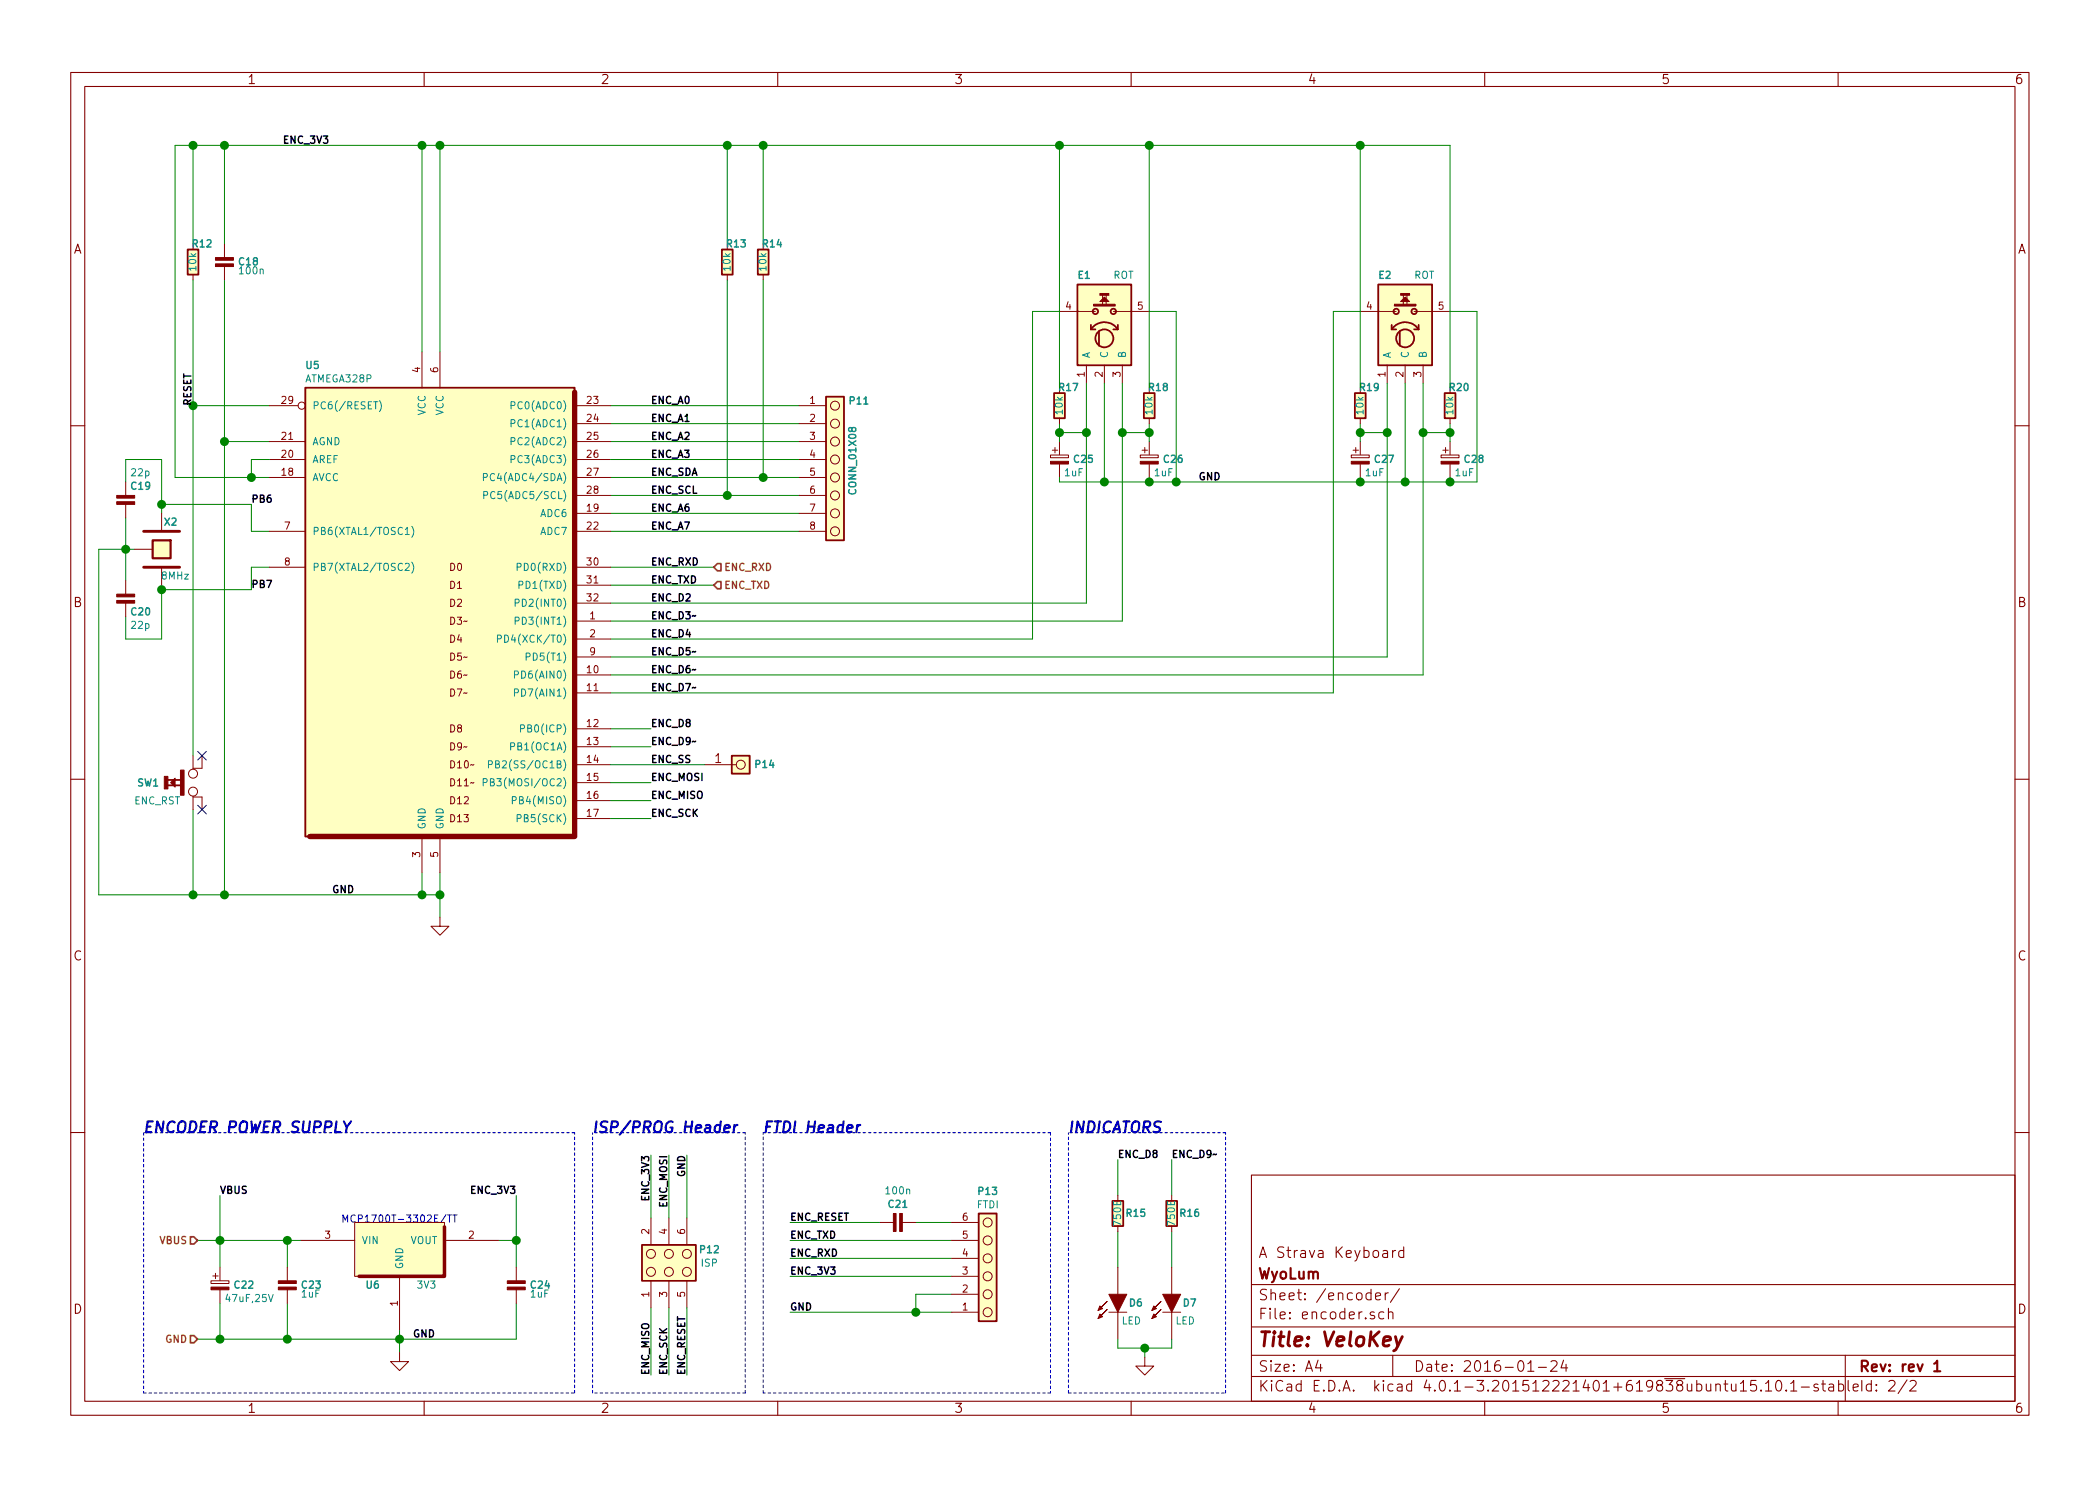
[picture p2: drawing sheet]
EESchema Schematic File Version 2
LIBS:velokey
LIBS:power
LIBS:velokey-cache
EELAYER 25 0
EELAYER END
$Descr A4 11693 8268
encoding utf-8
Sheet 2 2
Title "VeloKey"
Date "2016-01-24"
Rev "rev 1"
Comp "WyoLum"
Comment1 "A Strava Keyboard"
Comment2 ""
Comment3 ""
Comment4 ""
$EndDescr
Text Notes 1900 6800 0    40   ~ 0
MCP1700T-3302E/TT
Wire Wire Line
	3400 2750 4450 2750
Connection ~ 2875 6900
Wire Wire Line
	550  3050 750  3050
Connection ~ 900  3275
Wire Wire Line
	900  3250 900  3550
Wire Wire Line
	900  3550 700  3550
Wire Wire Line
	700  3550 700  3425
Connection ~ 700  3050
Wire Wire Line
	1500 2950 1400 2950
Wire Wire Line
	1400 2950 1400 2800
Wire Wire Line
	1400 2800 900  2800
Wire Wire Line
	1500 2250 1075 2250
Wire Notes Line
	5950 7750 5950 6300
Wire Notes Line
	5950 7750 6825 7750
Wire Notes Line
	6825 7750 6825 6300
Wire Notes Line
	6825 6300 5950 6300
Wire Notes Line
	3300 7750 3300 6300
Wire Notes Line
	4150 7750 4150 6300
Wire Wire Line
	4400 6800 4900 6800
Wire Wire Line
	5300 7000 4400 7000
Wire Wire Line
	5100 7300 5100 7200
Wire Wire Line
	2875 6650 2875 7050
Wire Wire Line
	1600 6900 1600 7050
Wire Wire Line
	6225 6650 6225 6450
Connection ~ 6375 7500
Wire Wire Line
	6375 7550 6375 7500
Wire Wire Line
	6525 6850 6525 7050
Connection ~ 5100 7300
Connection ~ 1600 6900
Wire Wire Line
	6050 3350 3400 3350
Wire Wire Line
	3400 3550 5750 3550
Connection ~ 1075 800 
Wire Wire Line
	1075 1350 1075 800 
Wire Wire Line
	2875 7450 2875 7250
Connection ~ 4050 800 
Wire Wire Line
	4050 800  4050 1350
Wire Wire Line
	3400 2650 4450 2650
Connection ~ 1075 4975
Connection ~ 1250 2450
Wire Wire Line
	1250 4975 1250 1550
Connection ~ 2350 800 
Wire Wire Line
	975  2650 1500 2650
Wire Wire Line
	975  2650 975  800 
Wire Wire Line
	2350 4975 2350 4850
Wire Wire Line
	2350 800  2350 1950
Wire Wire Line
	2450 800  2450 1950
Connection ~ 2450 800 
Connection ~ 2450 4975
Wire Wire Line
	1500 2450 1250 2450
Connection ~ 2350 4975
Wire Wire Line
	1250 800  1250 1350
Connection ~ 1250 800 
Wire Wire Line
	1075 4500 1075 4975
Connection ~ 1250 4975
Wire Wire Line
	2225 7400 2225 7525
Wire Wire Line
	4250 2650 4250 1550
Wire Wire Line
	4050 2750 4050 1550
Wire Wire Line
	4250 800  4250 1350
Wire Wire Line
	6250 3450 3400 3450
Wire Wire Line
	3400 3250 3975 3250
Wire Wire Line
	3400 3150 3975 3150
Wire Wire Line
	3400 2450 4450 2450
Wire Wire Line
	3400 2350 4450 2350
Wire Wire Line
	3400 2250 4450 2250
Wire Wire Line
	3400 2950 4450 2950
Wire Wire Line
	3400 4150 3625 4150
Wire Wire Line
	3400 4050 3625 4050
Wire Wire Line
	3400 3850 7425 3850
Wire Wire Line
	7925 3750 3400 3750
Wire Wire Line
	7725 3650 3400 3650
Wire Wire Line
	3400 2850 4450 2850
Wire Wire Line
	1600 7450 1600 7250
Connection ~ 2225 7450
Wire Wire Line
	5100 7200 5300 7200
Wire Wire Line
	6225 7050 6225 6850
Wire Wire Line
	6525 7500 6525 7450
Wire Wire Line
	6225 7500 6525 7500
Wire Wire Line
	6225 7500 6225 7450
Wire Wire Line
	6525 6650 6525 6450
Wire Wire Line
	5300 7100 4400 7100
Wire Wire Line
	1100 6900 1675 6900
Wire Wire Line
	2775 6900 2875 6900
Wire Wire Line
	975  800  8075 800 
Wire Wire Line
	4400 7300 5300 7300
Wire Wire Line
	5300 6900 4400 6900
Wire Wire Line
	5100 6800 5300 6800
Wire Notes Line
	5850 6300 4250 6300
Wire Notes Line
	5850 6300 5850 7750
Wire Notes Line
	5850 7750 4250 7750
Wire Notes Line
	4250 7750 4250 6300
Wire Wire Line
	1075 1550 1075 4200
Connection ~ 1075 2250
Wire Wire Line
	900  3275 1400 3275
Wire Wire Line
	1400 3275 1400 3150
Wire Wire Line
	1400 3150 1500 3150
Wire Wire Line
	1100 7450 2875 7450
Wire Wire Line
	700  2875 700  3225
Wire Wire Line
	700  2675 700  2550
Wire Wire Line
	700  2550 900  2550
Wire Wire Line
	900  2550 900  2850
Connection ~ 900  2800
Wire Wire Line
	550  3050 550  4975
Wire Wire Line
	550  4975 2450 4975
Wire Wire Line
	2450 4850 2450 5100
Text Label 1400 3275 0    40   ~ 8
PB7
Text Label 1400 2800 0    40   ~ 8
PB6
$Comp
L GND #PWR014
U 1 1
P 2450 5100
F 0 "#PWR014" H 2450 5100 30  0001 C CNN
F 1 "GND" H 2450 5030 30  0001 C CNN
F 2 "" H 2450 5100 60  0001 C CNN
F 3 "" H 2450 5100 60  0001 C CNN
	1    2450 5100
	1    0    0    -1  
$EndComp
$Comp
L C_Small C20
U 1 1
P 700 3325
F 0 "C20" H 725 3250 40  0000 L CNB
F 1 "22p" H 725 3175 40  0000 L CNN
F 2 "ArthurC Lib:c_0805" H 700 3325 60  0001 C CNN
F 3 "" H 700 3325 60  0001 C CNN
F 4 "mfr_pn" H 700 3325 60  0001 C CNN "manf#"
F 5 "490-1734-1-ND" H 700 3525 60  0001 C CNN "Digikey"
	1    700  3325
	1    0    0    -1  
$EndComp
$Comp
L C_Small C19
U 1 1
P 700 2775
F 0 "C19" H 725 2850 40  0000 L CNB
F 1 "22p" H 725 2925 40  0000 L CNN
F 2 "ArthurC Lib:c_0805" H 700 2775 60  0001 C CNN
F 3 "" H 700 2775 60  0001 C CNN
F 4 "mfr_pn" H 700 2775 60  0001 C CNN "manf#"
F 5 "490-1734-1-ND" H 700 2975 60  0001 C CNN "Digikey"
	1    700  2775
	1    0    0    -1  
$EndComp
Text Notes 5950 6300 0    60   Italic 12
INDICATORS
Text Notes 4250 6300 0    60   Italic 12
FTDI Header
Text Notes 3300 6300 0    60   Italic 12
ISP/PROG Header
Text Label 3825 6425 3    40   ~ 8
GND
$Comp
L C_Small C23
U 1 1
P 1600 7150
F 0 "C23" H 1675 7150 40  0000 L CNB
F 1 "1uF" H 1675 7100 40  0000 L CNN
F 2 "ArthurC Lib:c_0805" H 1600 7150 60  0001 C CNN
F 3 "" H 1600 7150 60  0001 C CNN
F 4 "mfr_pn" H 1600 7150 60  0001 C CNN "manf#"
	1    1600 7150
	1    0    0    -1  
$EndComp
Text Label 4400 7100 0    40   ~ 8
ENC_3V3
Text Label 6525 6450 0    40   ~ 8
ENC_D9~~
$Comp
L GND #PWR015
U 1 1
P 6375 7550
F 0 "#PWR015" H 6375 7550 30  0001 C CNN
F 1 "GND" H 6375 7480 30  0001 C CNN
F 2 "" H 6375 7550 60  0001 C CNN
F 3 "" H 6375 7550 60  0001 C CNN
	1    6375 7550
	1    0    0    -1  
$EndComp
$Comp
L R_Small R16
U 1 1
P 6525 6750
F 0 "R16" H 6625 6750 40  0000 C CNB
F 1 "750E" V 6525 6750 40  0000 C CNN
F 2 "ArthurC Lib:r_0805" H 6525 6750 60  0001 C CNN
F 3 "" H 6525 6750 60  0001 C CNN
F 4 "mfr_pn" H 6525 6750 60  0001 C CNN "manf#"
	1    6525 6750
	1    0    0    -1  
$EndComp
$Comp
L R_Small R15
U 1 1
P 6225 6750
F 0 "R15" H 6325 6750 40  0000 C CNB
F 1 "750E" V 6225 6750 40  0000 C CNN
F 2 "ArthurC Lib:r_0805" H 6225 6750 60  0001 C CNN
F 3 "" H 6225 6750 60  0001 C CNN
F 4 "mfr_pn" H 6225 6750 60  0001 C CNN "manf#"
	1    6225 6750
	1    0    0    -1  
$EndComp
$Comp
L LED D7
U 1 1
P 6525 7250
F 0 "D7" V 6525 7350 40  0000 C CNB
F 1 "LED" V 6625 7325 40  0000 C CNN
F 2 "ArthurC Lib:d_0805" H 6525 7250 60  0001 C CNN
F 3 "" H 6525 7250 60  0001 C CNN
	1    6525 7250
	0    1    1    0   
$EndComp
$Comp
L LED D6
U 1 1
P 6225 7250
F 0 "D6" V 6225 7350 40  0000 C CNB
F 1 "LED" V 6325 7325 40  0000 C CNN
F 2 "ArthurC Lib:d_0805" H 6225 7250 60  0001 C CNN
F 3 "" H 6225 7250 60  0001 C CNN
	1    6225 7250
	0    1    1    0   
$EndComp
Text Label 3625 7650 1    40   ~ 8
ENC_MISO
Text Label 3625 6425 3    40   ~ 8
ENC_3V3
Text Label 3725 7650 1    40   ~ 8
ENC_SCK
Text Label 3725 6425 3    40   ~ 8
ENC_MOSI
Text Label 3825 7650 1    40   ~ 8
ENC_RESET
$Comp
L CONN_02X3 P12
U 1 1
P 3725 7025
F 0 "P12" V 3800 6800 40  0000 C CNB
F 1 "ISP" V 3725 6800 40  0000 C CNN
F 2 "ArthurC Lib:ISP" H 3725 7025 60  0001 C CNN
F 3 "" H 3725 7025 60  0001 C CNN
F 4 "mfr_pn" H 3725 7025 60  0001 C CNN "manf#"
	1    3725 7025
	0    -1   -1   0   
$EndComp
Text Label 4400 7300 0    40   ~ 8
GND
Text Label 4400 6900 0    40   ~ 8
ENC_TXD
Text Label 4400 7000 0    40   ~ 8
ENC_RXD
Text Label 4400 6800 0    40   ~ 8
ENC_RESET
$Comp
L C_Small C21
U 1 1
P 5000 6800
F 0 "C21" V 4900 6800 40  0000 C CNB
F 1 "100n" V 4825 6800 40  0000 C CNN
F 2 "ArthurC Lib:c_0805" H 5000 6800 60  0001 C CNN
F 3 "" H 5000 6800 60  0001 C CNN
F 4 "mfr_pn" H 5000 6800 60  0001 C CNN "manf#"
	1    5000 6800
	0    1    1    0   
$EndComp
$Comp
L CONN_01X06 P13
U 1 1
P 5500 7050
F 0 "P13" H 5500 6625 40  0000 C CNB
F 1 "FTDI" H 5500 6700 40  0000 C CNN
F 2 "ArthurC Lib:PIN_ARRAY-6X1" H 5500 7050 60  0001 C CNN
F 3 "" H 5500 7050 60  0001 C CNN
F 4 "mfr_pn" H 5500 7050 60  0001 C CNN "manf#"
	1    5500 7050
	1    0    0    1   
$EndComp
Text Label 1075 2250 1    40   ~ 8
RESET
Text Label 3625 2850 0    40   ~ 8
ENC_A6
Text Label 3625 3750 0    40   ~ 8
ENC_D6~~
Text Label 3625 3450 0    40   ~ 8
ENC_D3~~
Text Label 3625 4050 0    40   ~ 8
ENC_D8
Text Label 3625 4150 0    40   ~ 8
ENC_D9~~
Text Label 3625 2250 0    40   ~ 8
ENC_A0
Text Label 3625 2350 0    40   ~ 8
ENC_A1
Text Label 3625 2450 0    40   ~ 8
ENC_A2
Text Label 3625 2550 0    40   ~ 8
ENC_A3
Text Label 3625 3150 0    40   ~ 8
ENC_RXD
Text Label 3625 3250 0    40   ~ 8
ENC_TXD
Text Label 3625 3350 0    40   ~ 8
ENC_D2
Text Label 2300 7450 0    40   ~ 8
GND
$Comp
L GND #PWR016
U 1 1
P 2225 7525
F 0 "#PWR016" H 2225 7525 30  0001 C CNN
F 1 "GND" H 2225 7455 30  0001 C CNN
F 2 "" H 2225 7525 60  0001 C CNN
F 3 "" H 2225 7525 60  0001 C CNN
	1    2225 7525
	1    0    0    -1  
$EndComp
$Comp
L MCP_1700 U6
U 1 1
P 2225 7000
F 0 "U6" H 2075 6850 40  0000 C CNB
F 1 "3V3" H 2375 6850 40  0000 C CNN
F 2 "ArthurC Lib:SOT23-3" H 2225 7000 60  0001 C CNN
F 3 "" H 2225 7000 60  0001 C CNN
F 4 "MCP1700T-3302E/TT" H 2225 7000 60  0001 C CNN "Part No"
	1    2225 7000
	1    0    0    -1  
$EndComp
$Comp
L R_Small R14
U 1 1
P 4250 1450
F 0 "R14" H 4300 1550 40  0000 C CNB
F 1 "10k" V 4250 1450 40  0000 C CNN
F 2 "ArthurC Lib:r_0805" H 4250 1450 60  0001 C CNN
F 3 "" H 4250 1450 60  0001 C CNN
F 4 "mfr_pn" H 4250 1450 60  0001 C CNN "manf#"
	1    4250 1450
	1    0    0    -1  
$EndComp
$Comp
L R_Small R13
U 1 1
P 4050 1450
F 0 "R13" H 4100 1550 40  0000 C CNB
F 1 "10k" V 4050 1450 40  0000 C CNN
F 2 "ArthurC Lib:r_0805" H 4050 1450 60  0001 C CNN
F 3 "" H 4050 1450 60  0001 C CNN
F 4 "mfr_pn" H 4050 1450 60  0001 C CNN "manf#"
	1    4050 1450
	1    0    0    -1  
$EndComp
$Comp
L SPST-M SW1
U 1 1
P 1075 4350
F 0 "SW1" V 1075 4600 40  0000 C CNB
F 1 "ENC_RST" V 975 4550 40  0000 C CNN
F 2 "ArthurC Lib:SW_SMD" H 1075 4350 60  0001 C CNN
F 3 "" H 1075 4350 60  0001 C CNN
F 4 "mfr_pn" H 1075 4350 60  0001 C CNN "manf#"
	1    1075 4350
	0    -1   -1   0   
$EndComp
$Comp
L R_Small R12
U 1 1
P 1075 1450
F 0 "R12" H 1125 1550 40  0000 C CNB
F 1 "10k" V 1075 1450 40  0000 C CNN
F 2 "ArthurC Lib:r_0805" H 1075 1450 60  0001 C CNN
F 3 "" H 1075 1450 60  0001 C CNN
F 4 "mfr_pn" H 1075 1450 60  0001 C CNN "manf#"
	1    1075 1450
	1    0    0    -1  
$EndComp
$Comp
L C_Small C18
U 1 1
P 1250 1450
F 0 "C18" H 1325 1450 40  0000 L CNB
F 1 "100n" H 1325 1400 40  0000 L CNN
F 2 "ArthurC Lib:c_0805" H 1250 1450 60  0001 C CNN
F 3 "" H 1250 1450 60  0001 C CNN
F 4 "mfr_pn" H 1250 1450 60  0001 C CNN "manf#"
	1    1250 1450
	1    0    0    -1  
$EndComp
Text Label 3625 2650 0    40   ~ 8
ENC_SDA
Text Label 3625 2750 0    40   ~ 8
ENC_SCL
Text Label 3625 4250 0    40   ~ 8
ENC_SS
Text Label 3625 4350 0    40   ~ 8
ENC_MOSI
Text Label 3625 4550 0    40   ~ 8
ENC_SCK
Text Label 3625 4450 0    40   ~ 8
ENC_MISO
$Comp
L C_Small C24
U 1 1
P 2875 7150
F 0 "C24" H 2950 7150 40  0000 L CNB
F 1 "1uF" H 2950 7100 40  0000 L CNN
F 2 "ArthurC Lib:c_0805" H 2875 7150 60  0001 C CNN
F 3 "" H 2875 7150 60  0001 C CNN
F 4 "mfr_pn" H 2875 7150 60  0001 C CNN "manf#"
	1    2875 7150
	1    0    0    -1  
$EndComp
$Comp
L ATMEGA328P U5
U 1 1
P 2400 3250
F 0 "U5" H 1700 4450 40  0000 L BNB
F 1 "ATMEGA328P" H 1700 4375 40  0000 L BNN
F 2 "ArthurC Lib:TQFP32" H 2925 1675 50  0001 C CNN
F 3 "" H 2400 3250 60  0001 C CNN
F 4 "mfr_pn" H 2400 3250 60  0001 C CNN "manf#"
	1    2400 3250
	1    0    0    -1  
$EndComp
Text Label 3625 3650 0    40   ~ 8
ENC_D5~~
Wire Notes Line
	4150 6300 3300 6300
Wire Notes Line
	4150 7750 3300 7750
$Comp
L CRYSTAL X2
U 1 1
P 900 3050
F 0 "X2" V 750 3100 40  0000 C CNB
F 1 "8MHz" V 1050 3125 40  0000 C CNN
F 2 "ArthurC Lib:Xtal_SMD4" H 900 3050 60  0001 C CNN
F 3 "" H 900 3050 60  0000 C CNN
	1    900  3050
	0    1    1    0   
$EndComp
Wire Wire Line
	1500 2550 1400 2550
Wire Wire Line
	1400 2550 1400 2650
$Comp
L CP_Small C22
U 1 1
P 1225 7150
F 0 "C22" H 1300 7150 40  0000 L CNB
F 1 "47uF,25V" H 1250 7075 40  0000 L CNN
F 2 "ArthurC Lib:C_ELCO_SMD" H 1225 7150 60  0001 C CNN
F 3 "" H 1225 7150 60  0000 C CNN
F 4 "mfr_pn" H 1225 7150 60  0001 C CNN "manf#"
	1    1225 7150
	1    0    0    -1  
$EndComp
Text Label 3625 2950 0    40   ~ 8
ENC_A7
NoConn ~ 1125 4500
NoConn ~ 1125 4200
Wire Wire Line
	3625 6775 3625 6425
Wire Wire Line
	3725 6425 3725 6775
Wire Wire Line
	3825 6775 3825 6425
Wire Wire Line
	3825 7275 3825 7650
Wire Wire Line
	3725 7275 3725 7650
Wire Wire Line
	3625 7275 3625 7650
Wire Wire Line
	3400 4250 3925 4250
Wire Wire Line
	3400 4350 3625 4350
Wire Wire Line
	3400 4450 3625 4450
Wire Wire Line
	3400 4550 3625 4550
Connection ~ 1400 2650
Wire Wire Line
	3400 2550 4450 2550
Text Label 1575 800  0    40   ~ 8
ENC_3V3
Text Label 2875 6650 2    40   ~ 8
ENC_3V3
Text Label 1225 6650 0    40   ~ 8
VBUS
$Comp
L ROT E1
U 1 1
P 6150 1875
F 0 "E1" H 6000 2225 40  0000 L CNB
F 1 "ROT" H 6200 2225 40  0000 L CNN
F 2 "" H 6150 1875 40  0000 C CNN
F 3 "" H 6150 1875 40  0000 C CNN
F 4 "mfr_pn" H 6150 1875 40  0001 C CNN "manf#"
	1    6150 1875
	1    0    0    -1  
$EndComp
$Comp
L ROT E2
U 1 1
P 7825 1875
F 0 "E2" H 7675 2225 40  0000 L CNB
F 1 "ROT" H 7875 2225 40  0000 L CNN
F 2 "" H 7825 1875 40  0000 C CNN
F 3 "" H 7825 1875 40  0000 C CNN
F 4 "mfr_pn" H 7825 1875 40  0001 C CNN "manf#"
	1    7825 1875
	1    0    0    -1  
$EndComp
Wire Wire Line
	6400 1725 6550 1725
Wire Wire Line
	6550 1725 6550 2675
Wire Wire Line
	5900 2675 8225 2675
Wire Wire Line
	6150 2675 6150 2125
Wire Wire Line
	8075 1725 8225 1725
Wire Wire Line
	8225 1725 8225 2675
Wire Wire Line
	7825 2675 7825 2125
Connection ~ 6550 2675
Connection ~ 7825 2675
Wire Wire Line
	6050 2125 6050 3350
Wire Wire Line
	6250 2125 6250 3450
Wire Wire Line
	5750 3550 5750 1725
Wire Wire Line
	5750 1725 5900 1725
Wire Wire Line
	7725 2125 7725 3650
Wire Wire Line
	7925 2125 7925 3750
Wire Wire Line
	7575 1725 7425 1725
Wire Wire Line
	7425 1725 7425 3850
Text Label 6675 2675 0    40   ~ 8
GND
Text Label 3625 3550 0    40   ~ 8
ENC_D4
Text Label 3625 3850 0    40   ~ 8
ENC_D7~~
Text Label 6225 6450 0    40   ~ 8
ENC_D8
Text HLabel 3975 3150 2    40   Input ~ 8
ENC_RXD
Text HLabel 3975 3250 2    40   Input ~ 8
ENC_TXD
Wire Wire Line
	1225 6650 1225 7050
Wire Wire Line
	1225 7250 1225 7450
Connection ~ 1600 7450
Connection ~ 1225 6900
Text HLabel 1100 6900 0    40   Input ~ 8
VBUS
Connection ~ 1225 7450
Text HLabel 1100 7450 0    40   Input ~ 8
GND
$Comp
L CONN_01X08 P11
U 1 1
P 4650 2600
F 0 "P11" H 4725 2975 40  0000 L CNB
F 1 "CONN_01X08" V 4750 2450 40  0000 L CNB
F 2 "" H 4650 2350 50  0000 C CNN
F 3 "" H 4650 2350 50  0000 C CNN
	1    4650 2600
	1    0    0    -1  
$EndComp
Connection ~ 4250 2650
Connection ~ 4050 2750
Text Label 1850 4975 0    40   ~ 8
GND
Wire Notes Line
	3200 7750 3200 6300
Wire Notes Line
	3200 6300 800  6300
Wire Notes Line
	800  6300 800  7750
Wire Notes Line
	800  7750 3200 7750
Text Notes 800  6300 0    60   Italic 12
ENCODER POWER SUPPLY
$Comp
L CONN_01X01 P14
U 1 1
P 4125 4250
F 0 "P14" H 4200 4250 40  0000 L CNB
F 1 "ENC_SS" H 4200 4225 40  0001 L CNB
F 2 "" H 4125 4250 50  0000 C CNN
F 3 "" H 4125 4250 50  0000 C CNN
	1    4125 4250
	1    0    0    -1  
$EndComp
$Comp
L CP_Small C25
U 1 1
P 5900 2550
F 0 "C25" H 5975 2550 40  0000 L CNB
F 1 "1uF" H 5925 2475 40  0000 L CNN
F 2 "ArthurC Lib:C_ELCO_SMD" H 5900 2550 60  0001 C CNN
F 3 "" H 5900 2550 60  0000 C CNN
F 4 "mfr_pn" H 5900 2550 60  0001 C CNN "manf#"
	1    5900 2550
	1    0    0    -1  
$EndComp
$Comp
L CP_Small C26
U 1 1
P 6400 2550
F 0 "C26" H 6475 2550 40  0000 L CNB
F 1 "1uF" H 6425 2475 40  0000 L CNN
F 2 "ArthurC Lib:C_ELCO_SMD" H 6400 2550 60  0001 C CNN
F 3 "" H 6400 2550 60  0000 C CNN
F 4 "mfr_pn" H 6400 2550 60  0001 C CNN "manf#"
	1    6400 2550
	1    0    0    -1  
$EndComp
$Comp
L CP_Small C27
U 1 1
P 7575 2550
F 0 "C27" H 7650 2550 40  0000 L CNB
F 1 "1uF" H 7600 2475 40  0000 L CNN
F 2 "ArthurC Lib:C_ELCO_SMD" H 7575 2550 60  0001 C CNN
F 3 "" H 7575 2550 60  0000 C CNN
F 4 "mfr_pn" H 7575 2550 60  0001 C CNN "manf#"
	1    7575 2550
	1    0    0    -1  
$EndComp
$Comp
L CP_Small C28
U 1 1
P 8075 2550
F 0 "C28" H 8150 2550 40  0000 L CNB
F 1 "1uF" H 8100 2475 40  0000 L CNN
F 2 "ArthurC Lib:C_ELCO_SMD" H 8075 2550 60  0001 C CNN
F 3 "" H 8075 2550 60  0000 C CNN
F 4 "mfr_pn" H 8075 2550 60  0001 C CNN "manf#"
	1    8075 2550
	1    0    0    -1  
$EndComp
Wire Wire Line
	7575 2350 7575 2450
Wire Wire Line
	7575 2400 7725 2400
Connection ~ 7725 2400
Wire Wire Line
	7925 2400 8075 2400
Wire Wire Line
	8075 2350 8075 2450
Connection ~ 7925 2400
Wire Wire Line
	8075 2650 8075 2675
Connection ~ 8075 2675
Wire Wire Line
	7575 2650 7575 2675
Connection ~ 7575 2675
Wire Wire Line
	6400 2350 6400 2450
Wire Wire Line
	6400 2400 6250 2400
Connection ~ 6250 2400
Wire Wire Line
	5900 2350 5900 2450
Wire Wire Line
	5900 2400 6050 2400
Connection ~ 6050 2400
Wire Wire Line
	5900 2650 5900 2675
Connection ~ 6150 2675
Wire Wire Line
	6400 2650 6400 2675
Connection ~ 6400 2675
$Comp
L R_Small R17
U 1 1
P 5900 2250
F 0 "R17" H 5950 2350 40  0000 C CNB
F 1 "10k" V 5900 2250 40  0000 C CNN
F 2 "ArthurC Lib:r_0805" H 5900 2250 60  0001 C CNN
F 3 "" H 5900 2250 60  0001 C CNN
F 4 "mfr_pn" H 5900 2250 60  0001 C CNN "manf#"
	1    5900 2250
	1    0    0    -1  
$EndComp
$Comp
L R_Small R18
U 1 1
P 6400 2250
F 0 "R18" H 6450 2350 40  0000 C CNB
F 1 "10k" V 6400 2250 40  0000 C CNN
F 2 "ArthurC Lib:r_0805" H 6400 2250 60  0001 C CNN
F 3 "" H 6400 2250 60  0001 C CNN
F 4 "mfr_pn" H 6400 2250 60  0001 C CNN "manf#"
	1    6400 2250
	1    0    0    -1  
$EndComp
$Comp
L R_Small R19
U 1 1
P 7575 2250
F 0 "R19" H 7625 2350 40  0000 C CNB
F 1 "10k" V 7575 2250 40  0000 C CNN
F 2 "ArthurC Lib:r_0805" H 7575 2250 60  0001 C CNN
F 3 "" H 7575 2250 60  0001 C CNN
F 4 "mfr_pn" H 7575 2250 60  0001 C CNN "manf#"
	1    7575 2250
	1    0    0    -1  
$EndComp
$Comp
L R_Small R20
U 1 1
P 8075 2250
F 0 "R20" H 8125 2350 40  0000 C CNB
F 1 "10k" V 8075 2250 40  0000 C CNN
F 2 "ArthurC Lib:r_0805" H 8075 2250 60  0001 C CNN
F 3 "" H 8075 2250 60  0001 C CNN
F 4 "mfr_pn" H 8075 2250 60  0001 C CNN "manf#"
	1    8075 2250
	1    0    0    -1  
$EndComp
Connection ~ 8075 2400
Connection ~ 7575 2400
Connection ~ 6400 2400
Connection ~ 5900 2400
Wire Wire Line
	8075 800  8075 2150
Connection ~ 4250 800 
Wire Wire Line
	7575 2150 7575 800 
Connection ~ 7575 800 
Wire Wire Line
	6400 2150 6400 800 
Connection ~ 6400 800 
Wire Wire Line
	5900 2150 5900 800 
Connection ~ 5900 800 
$EndSCHEMATC
